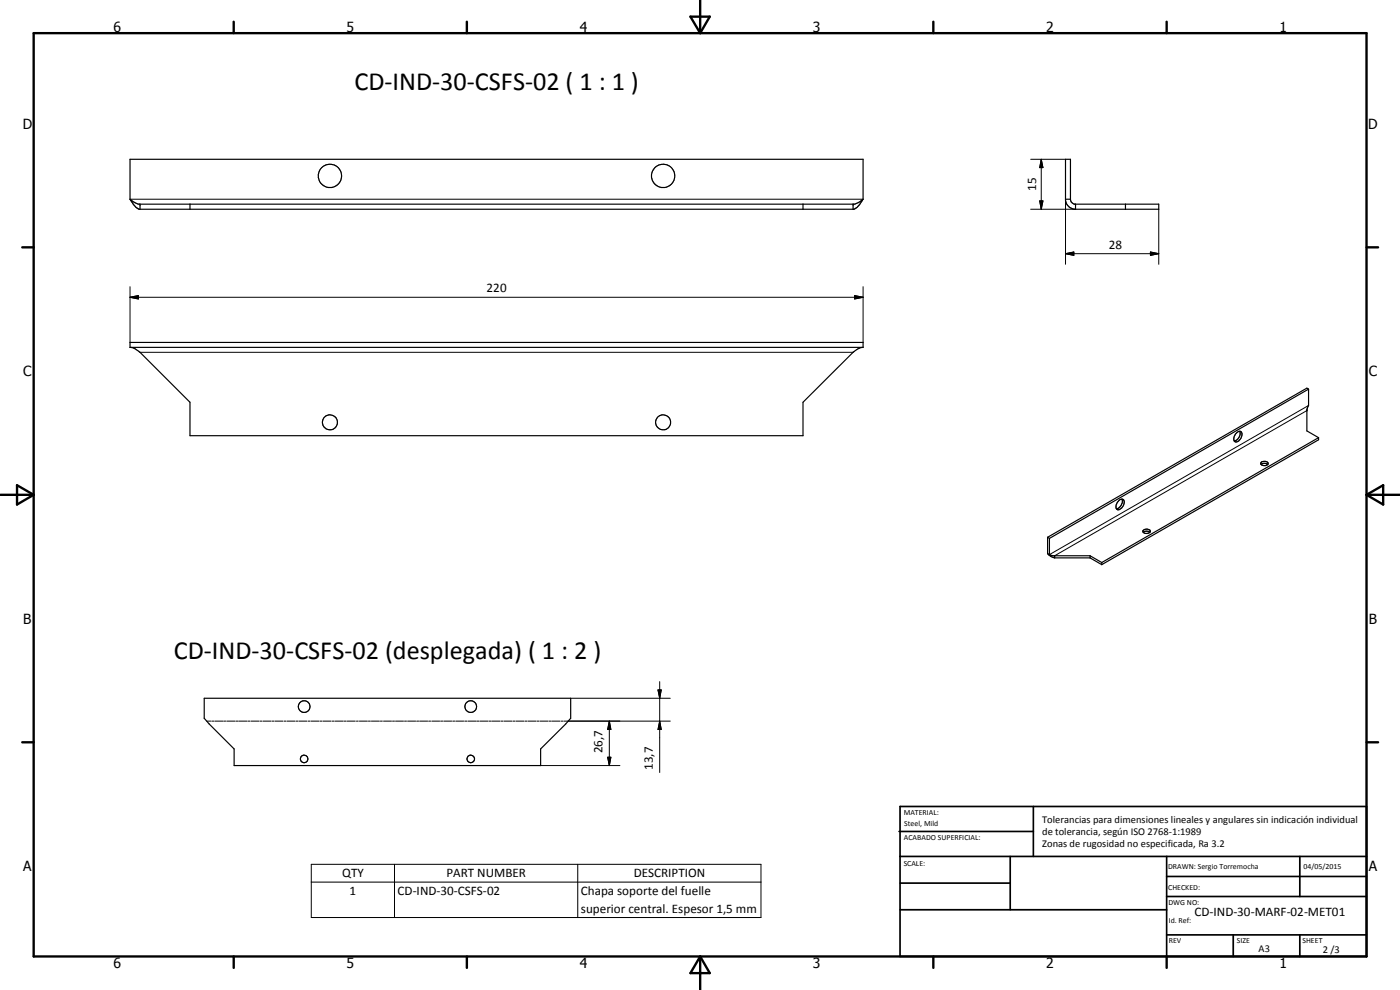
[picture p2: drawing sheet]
<svg xmlns="http://www.w3.org/2000/svg" width="420mm" height="297mm" viewBox="0 0 420 297" stroke-linecap="round" stroke-linejoin="round" font-family="sans-serif">
<g fill="none" stroke="#000" stroke-width=".35">
<path d="M39 59.8l1.7 2.3 1.1 .7h214.4l1.1-.7 1.7-2.3M39 59.8l1.2 .8 1.4 .7h214.8l1.5-.7 1.1-.8M39 59.8v-12h220v12M319.8 47.8h1.5v12l.2 .8 .7 .6 25.6 .1v1.5h-25.3a3.1 3.1 0 0 1-2.7-2.7zM319.8 59.8h1.5M42 61.3v1.5M57 61.3v1.5M241 61.3v1.5M256 61.3v1.5M322.8 61.3v1.5M337.8 61.3v1.5M39 104.2a4.4 4.4 0 0 1 2.8 1.4l15.2 15.1v10h184v-10l15.4-15.3a4.4 4.4 0 0 1 2.6-1.2"/>
<path d="M39 104.2v-1.5h220v1.5M39 104.2h220M392.7 116.8v4.9l-.5 1.3v6.3l3.5 2M392.7 116.8l-77.8 44.7M392.7 116.8l-.5-.3-77.8 44.7M371 130a.94 .94 0 0 1 .8-.6 .94 .94 0 0 1 .9 .6 2 2 0 0 1-2.1 2.5 1.8 1.8 0 0 1 .4-2.5zM372.1 129.4a2.22 2.22 0 0 1-1.7 2.9M378.5 138.7a1.14 1.14 0 0 1 1.2-.4 1.14 1.14 0 0 1 .8 1 1.29 1.29 0 0 1-2.1-.4zM378.5 139.4a1.5 1.5 0 0 1 1.9 0M395.7 131.3v.7l-65 37.4M395.7 131.3l-65 37.5M335.8 150.2a.84 .84 0 0 1 .9-.5 .84 .84 0 0 1 .7 .7 2.41 2.41 0 0 1-2 2.6 1.45 1.45 0 0 1 0-2.3z"/>
<path d="M336.7 149.8a2.31 2.31 0 0 1-1.6 2.9M343.1 159.1a1.28 1.28 0 0 1 2.1 .4 1.22 1.22 0 0 1-1.2 .6 1.22 1.22 0 0 1-1-.8zM343.1 159.7a1.57 1.57 0 0 1 2 0M314.4 166.1l.8 .8 1.3 .5M314.4 166.1l.5 .3M314.4 161.2v4.9M314.4 161.2l.5 .3M314.9 166.4l1.1 .4h11.1M314.9 161.5v4.9M316.5 166.8v.6M316.5 167.4h10.6M327.1 167.4l3.6 2"/>
<path d="M327.1 166.8l3.6 2M327.1 166.8v.6M330.7 168.8v.6M61.3 209.5h110v6l-9 9.2v5h-92v-5l-9-9.2z"/>
<circle cx="99" cy="52.8" r="3.5"/>
<circle cx="199" cy="52.8" r="3.5"/>
<circle cx="99" cy="126.7" r="2.26"/>
<circle cx="199" cy="126.7" r="2.25"/>
<circle cx="91.3" cy="212" r="1.75"/>
<circle cx="141.3" cy="212" r="1.75"/>
<circle cx="91.3" cy="227.7" r="1.13"/>
<circle cx="141.3" cy="227.7" r="1.14"/>
</g>
<g fill="none" stroke="#000" stroke-width=".3">
<path d="M39 59.8h220M309.3 47.8h10.5M312.5 47.8l.5 2.5h-1zM312.5 47.8v15M319.8 59.8v19.5M309.3 62.8h13.5M312 60.3h1l-.5 2.5zM319.8 76.1l2.5-.5v1zM319.8 76.1h28M345.3 75.6l2.5 .5-2.5 .5zM347.8 62.8v16.5M39 89.2l2.5-.5v1z"/>
<path d="M39 89.2h220M39 86v16.7M256.5 88.7l2.5 .5-2.5 .5zM259 86v16.7M42 105.7h214M392.2 123.2l-75.7 43.6M392.7 121.7l-77.8 44.7M62 216.4h1.2M63.5 216.4h.7M64.5 216.4h2.4M67.1 216.4h.7M68.1 216.4h2.4"/>
<path d="M70.8 216.4h.6M71.7 216.4h2.4M74.4 216.4h.6M75.3 216.4h2.4M78 216.4h.6M78.9 216.4h2.4M81.6 216.4h.6M82.5 216.4h2.4M85.2 216.4h.6M86.1 216.4h2.4M88.8 216.4h.6M89.7 216.4h2.4"/>
<path d="M92.5 216.4h.6M93.4 216.4h2.4M96.1 216.4h.6M97 216.4h2.4M99.7 216.4h.6M100.6 216.4h2.4M103.3 216.4h.6M104.2 216.4h2.4M107 216.4h.5M107.9 216.4h2.4M110.6 216.4h.6M111.5 216.4h2.4"/>
<path d="M114.2 216.4h.6M115.1 216.4h2.4M117.8 216.4h.6M118.7 216.4h2.4M121.4 216.4h.6M122.3 216.4h2.4M125 216.4h.6M125.9 216.4h2.4M128.6 216.4h.6M129.6 216.4h2.3M132.2 216.4h.7M133.2 216.4h2.4"/>
<path d="M135.9 216.4h.6M136.8 216.4h2.4M139.5 216.4h.6M140.4 216.4h2.4M143.1 216.4h.6M144 216.4h2.4M146.7 216.4h.7M147.6 216.4h2.4M150.3 216.4h.6M151.2 216.4h2.5M154 216.4h.5M154.8 216.4h2.5"/>
<path d="M157.6 216.4h.6M158.5 216.4h2.4M161.2 216.4h.6M162.1 216.4h2.4M164.8 216.4h.6M165.7 216.4h2.4M168.4 216.4h.6M169.3 216.4h31.9M171.3 209.5h29.9M182.9 216.4l.4 2.5h-.9zM182.9 216.4v13.3M197.5 207h.9l-.4 2.5z"/>
<path d="M198 216.4l.4 2.5h-.9zM198 204.5v27.3M162.3 229.7h23.7M182.4 227.2h.9l-.4 2.5zM93.4 259.3h135v16h-135zM118.4 259.3v16M173.4 259.3v16M93.4 264.7h135"/>
</g>
<g fill="none" stroke="#000" stroke-width=".71">
<path d="M10.1 9.9h400v277.1h-400zM70.1 6.5v3.4M140.1 6.5v3.4M207.2 5h5.8l-2.9 4.9zM210.1 0v9.9M280.1 6.5v3.4M350.1 6.5v3.4M6.7 74.2h3.4M410.1 74.2h3.5M.1 148.5h10M5.1 145.6l5 2.9-5 2.9zM410.1 148.5h10"/>
<path d="M410.1 148.5l5-2.9v5.8zM6.7 222.7h3.4M410.1 222.7h3.5M70.1 287v3.4M140.1 287v3.4M210.1 287v10M210.1 287l2.9 5h-5.8zM280.1 287v3.4M350.1 287v3.4"/>
</g>
<g fill="none" stroke="#000" stroke-width=".51">
<path d="M269.8 249.5h40.3M270.1 242h140v45h-140zM270.1 257h140M303.2 257v16M310.1 242v15M350.1 257v30M390.1 257v12M270.1 265h33.1M270.1 273h80M350.1 269h60M350.1 263h60M350.1 280.5h60"/>
<path d="M370.1 280.5v6.5M390.1 280.5v6.5"/>
</g>
<path d="M312.5 47.8l.5 2.5h-1zM312 60.3h1l-.5 2.5zM319.8 76.1l2.5-.5v1zM345.3 75.6l2.5 .5-2.5 .5zM39 89.2l2.5-.5v1zM256.5 88.7l2.5 .5-2.5 .5zM182.9 216.4l.4 2.5h-.9zM197.5 207h.9l-.4 2.5zM198 216.4l.4 2.5h-.9zM182.4 227.2h.9l-.4 2.5z" fill="#000"/>
<g font-size="7.9">
<text x="106.4" y="27">CD-IND-30-CSFS-02 ( 1 : 1 )</text>
<text x="52.1" y="197.9">CD-IND-30-CSFS-02 (desplegada) ( 1 : 2 )</text>
</g>
<g font-size="4.2">
<text x="34" y="9.6">6</text>
<text x="104" y="9.6">5</text>
<text x="174" y="9.6">4</text>
<text x="244" y="9.6">3</text>
<text x="314" y="9.6">2</text>
<text x="384" y="9.6">1</text>
<text x="6.8" y="38.7">D</text>
<text x="410.6" y="38.7">D</text>
<text x="7" y="112.9">C</text>
<text x="410.8" y="112.9">C</text>
<text x="7" y="187.1">B</text>
<text x="410.8" y="187.1">B</text>
<text x="7" y="261.4">A</text>
<text x="410.8" y="261.4">A</text>
<text x="34" y="290.4">6</text>
<text x="104" y="290.4">5</text>
<text x="174" y="290.4">4</text>
<text x="244" y="290.4">3</text>
<text x="314" y="290.4">2</text>
<text x="384" y="290.4">1</text>
</g>
<g font-size="3.9">
<text x="311" y="57.3" transform="rotate(-90 311 57.3)">15</text>
<text x="332.8" y="74.6">28</text>
<text x="146" y="87.7">220</text>
<text x="180.8" y="226" transform="rotate(-90 180.8 226)">26,7</text>
<text x="195.9" y="231" transform="rotate(-90 195.9 231)">13,7</text>
<text x="102.7" y="263.3">QTY</text>
<text x="134" y="263.3">PART NUMBER</text>
<text x="190.2" y="263.3">DESCRIPTION</text>
<text x="104.9" y="268.6">1</text>
<text x="119.3" y="268.6">CD-IND-30-CSFS-02</text>
<text x="174.3" y="268.6">Chapa soporte del fuelle</text>
<text x="174.3" y="274">superior central. Espesor 1,5 mm</text>
<text x="358.5" y="275">CD-IND-30-MARF-02-MET01</text>
</g>
<g font-size="3.1">
<text x="312.7" y="246.8">Tolerancias para dimensiones lineales y angulares sin indicación individual</text>
<text x="312.7" y="250.4">de tolerancia, según ISO 2768-1:1989</text>
<text x="312.7" y="254">Zonas de rugosidad no especificada, Ra 3.2</text>
<text x="377.7" y="285.6">A3</text>
<text x="397" y="285.9">2 /3</text>
</g>
<g font-size="2.4">
<text x="271.2" y="244.4">MATERIAL:</text>
<text x="271.3" y="252">ACABADO SUPERFICIAL:</text>
<text x="271.4" y="247.9">Steel, Mild</text>
<text x="271.2" y="259.7">SCALE:</text>
<text x="350.6" y="260.8">DRAWN: Sergio Torremocha</text>
<text x="391.2" y="260.6">04/05/2015</text>
<text x="350.6" y="267">CHECKED:</text>
<text x="350.6" y="271.4">DWG NO:</text>
<text x="350.8" y="276.9">Id. Ref:</text>
<text x="350.8" y="282.8">REV</text>
<text x="371.2" y="282.9">SIZE</text>
<text x="390.9" y="282.9">SHEET</text>
</g>
</svg>
